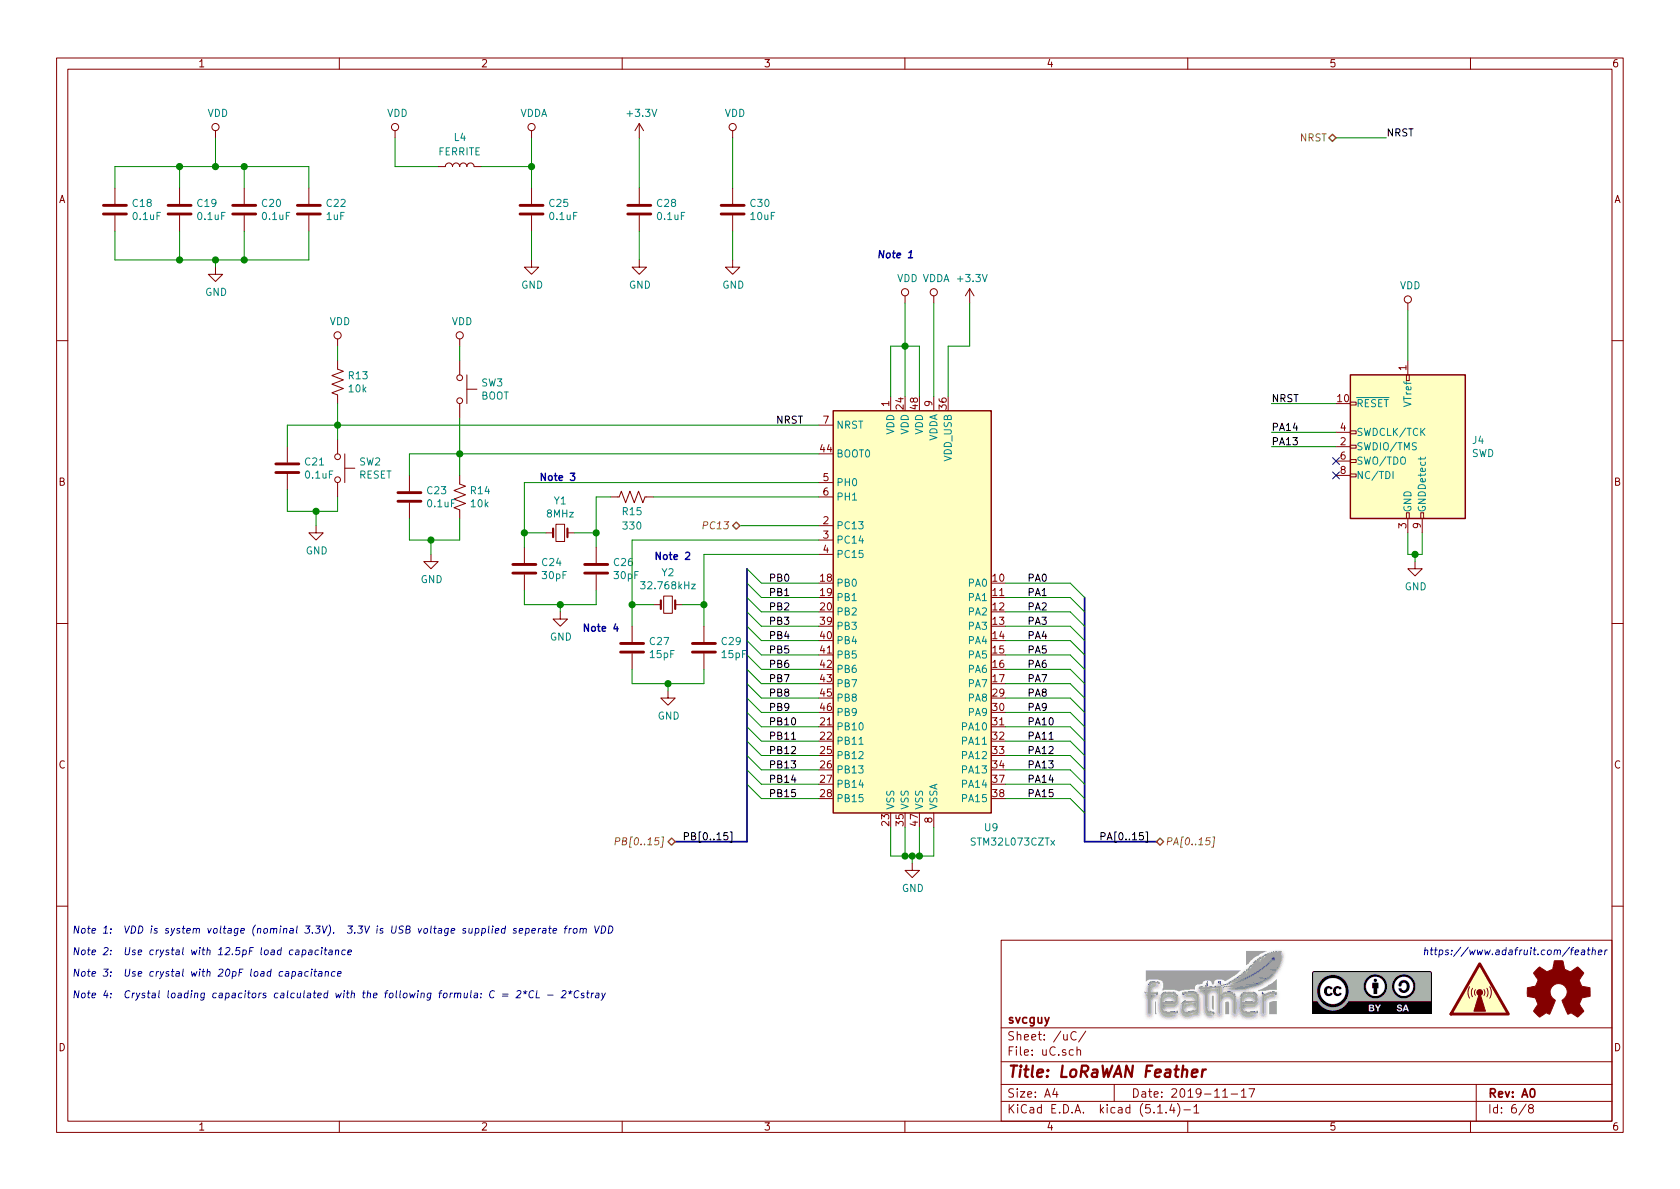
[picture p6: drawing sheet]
EESchema Schematic File Version 4
LIBS:loRaWan1262_jlc-cache
EELAYER 30 0
EELAYER END
$Descr A4 11693 8268
encoding utf-8
Sheet 6 8
Title "LoRaWAN Feather"
Date "2019-11-17"
Rev "A0"
Comp "svcguy"
Comment1 ""
Comment2 ""
Comment3 ""
Comment4 ""
$EndDescr
$Comp
L MCU_ST_STM32L0:STM32L073CZTx U9
U 1 1
P 6400 4250
F 0 "U9" H 6900 2750 50  0000 C CNN
F 1 "STM32L073CZTx" H 7050 2650 50  0000 C CNN
F 2 "jlcpcb_smt:LQFP-48_7x7mm_P0.5mm" H 5800 2850 50  0001 R CNN
F 3 "http://www.st.com/st-web-ui/static/active/en/resource/technical/document/datasheet/DM00141036.pdf" H 6400 4250 50  0001 C CNN
F 4 "DNP" H 6400 4250 50  0001 C CNN "LCSC"
F 5 "497-17506-ND" H 6400 4250 50  0001 C CNN "Digikey"
	1    6400 4250
	1    0    0    -1  
$EndComp
$Comp
L power:VDD #PWR049
U 1 1
P 6300 2100
F 0 "#PWR049" H 6300 1950 50  0001 C CNN
F 1 "VDD" H 6317 2273 50  0000 C CNN
F 2 "" H 6300 2100 50  0001 C CNN
F 3 "" H 6300 2100 50  0001 C CNN
	1    6300 2100
	1    0    0    -1  
$EndComp
$Comp
L Device:L L4
U 1 1
P 3200 1150
F 0 "L4" V 3400 1200 50  0000 R CNN
F 1 "FERRITE" V 3300 1300 50  0000 R CNN
F 2 "jlcpcb_smt:L_0805_2012Metric" H 3200 1150 50  0001 C CNN
F 3 "~" H 3200 1150 50  0001 C CNN
F 4 "C1015" V 3200 1150 50  0001 C CNN "LCSC"
F 5 "587-1932-1-ND" V 3200 1150 50  0001 C CNN "Digikey"
	1    3200 1150
	0    1    -1   0   
$EndComp
$Comp
L power:+3.3V #PWR052
U 1 1
P 6750 2100
F 0 "#PWR052" H 6750 1950 50  0001 C CNN
F 1 "+3.3V" H 6765 2273 50  0000 C CNN
F 2 "" H 6750 2100 50  0001 C CNN
F 3 "" H 6750 2100 50  0001 C CNN
	1    6750 2100
	1    0    0    -1  
$EndComp
Text Notes 6100 1800 0    50   Italic 10
Note 1
Text Notes 500  6500 0    50   Italic 0
Note 1:  VDD is system voltage (nominal 3.3V).  3.3V is USB voltage supplied seperate from VDD
Wire Wire Line
	6400 2400 6400 2750
Wire Wire Line
	6300 2750 6300 2400
Connection ~ 6300 2400
Wire Wire Line
	6300 2400 6400 2400
Wire Wire Line
	6200 2750 6200 2400
Wire Wire Line
	6200 2400 6300 2400
$Comp
L Device:C C18
U 1 1
P 800 1450
F 0 "C18" H 915 1496 50  0000 L CNN
F 1 "0.1uF" H 915 1405 50  0000 L CNN
F 2 "jlcpcb_smt:C_0402_1005Metric" H 838 1300 50  0001 C CNN
F 3 "~" H 800 1450 50  0001 C CNN
F 4 "C1525" H 800 1450 50  0001 C CNN "LCSC"
F 5 "490-14603-1-ND" H 800 1450 50  0001 C CNN "Digikey"
	1    800  1450
	1    0    0    -1  
$EndComp
$Comp
L Device:C C22
U 1 1
P 2150 1450
F 0 "C22" H 2265 1496 50  0000 L CNN
F 1 "1uF" H 2265 1405 50  0000 L CNN
F 2 "jlcpcb_smt:C_0402_1005Metric" H 2188 1300 50  0001 C CNN
F 3 "~" H 2150 1450 50  0001 C CNN
F 4 "C52923" H 2150 1450 50  0001 C CNN "LCSC"
F 5 "311-1439-1-ND" H 2150 1450 50  0001 C CNN "Digikey"
	1    2150 1450
	1    0    0    -1  
$EndComp
$Comp
L power:VDD #PWR034
U 1 1
P 1500 950
F 0 "#PWR034" H 1500 800 50  0001 C CNN
F 1 "VDD" H 1517 1123 50  0000 C CNN
F 2 "" H 1500 950 50  0001 C CNN
F 3 "" H 1500 950 50  0001 C CNN
	1    1500 950 
	1    0    0    -1  
$EndComp
$Comp
L power:GND #PWR050
U 1 1
P 6350 6000
F 0 "#PWR050" H 6350 5750 50  0001 C CNN
F 1 "GND" H 6355 5827 50  0000 C CNN
F 2 "" H 6350 6000 50  0001 C CNN
F 3 "" H 6350 6000 50  0001 C CNN
	1    6350 6000
	1    0    0    -1  
$EndComp
Wire Wire Line
	6200 5750 6200 5950
Wire Wire Line
	6200 5950 6300 5950
Wire Wire Line
	6350 5950 6350 6000
Wire Wire Line
	6500 5750 6500 5950
Wire Wire Line
	6500 5950 6400 5950
Connection ~ 6350 5950
Wire Wire Line
	6300 5750 6300 5950
Connection ~ 6300 5950
Wire Wire Line
	6300 5950 6350 5950
Wire Wire Line
	6400 5750 6400 5950
Connection ~ 6400 5950
Wire Wire Line
	6400 5950 6350 5950
$Comp
L power:GND #PWR035
U 1 1
P 1500 1850
F 0 "#PWR035" H 1500 1600 50  0001 C CNN
F 1 "GND" H 1505 1677 50  0000 C CNN
F 2 "" H 1500 1850 50  0001 C CNN
F 3 "" H 1500 1850 50  0001 C CNN
	1    1500 1850
	1    0    0    -1  
$EndComp
Wire Wire Line
	1500 950  1500 1150
Wire Wire Line
	1500 1150 1250 1150
Wire Wire Line
	800  1150 800  1300
Wire Wire Line
	800  1600 800  1800
Wire Wire Line
	800  1800 1250 1800
Wire Wire Line
	1500 1800 1500 1850
Wire Wire Line
	1500 1150 1700 1150
Wire Wire Line
	2150 1150 2150 1300
Connection ~ 1500 1150
Wire Wire Line
	2150 1600 2150 1800
Wire Wire Line
	2150 1800 1700 1800
Connection ~ 1500 1800
Wire Wire Line
	1700 1300 1700 1150
Connection ~ 1700 1150
Wire Wire Line
	1700 1150 2150 1150
Wire Wire Line
	1700 1600 1700 1800
Connection ~ 1700 1800
Wire Wire Line
	1700 1800 1500 1800
Wire Wire Line
	1250 1300 1250 1150
Connection ~ 1250 1150
Wire Wire Line
	1250 1150 800  1150
Wire Wire Line
	1250 1600 1250 1800
Connection ~ 1250 1800
Wire Wire Line
	1250 1800 1500 1800
Wire Wire Line
	6300 2100 6300 2400
$Comp
L power:VDD #PWR038
U 1 1
P 2750 950
F 0 "#PWR038" H 2750 800 50  0001 C CNN
F 1 "VDD" H 2767 1123 50  0000 C CNN
F 2 "" H 2750 950 50  0001 C CNN
F 3 "" H 2750 950 50  0001 C CNN
	1    2750 950 
	1    0    0    -1  
$EndComp
Wire Wire Line
	2750 950  2750 1150
Wire Wire Line
	2750 1150 3050 1150
$Comp
L power:VDDA #PWR041
U 1 1
P 3700 950
F 0 "#PWR041" H 3700 800 50  0001 C CNN
F 1 "VDDA" H 3717 1123 50  0000 C CNN
F 2 "" H 3700 950 50  0001 C CNN
F 3 "" H 3700 950 50  0001 C CNN
	1    3700 950 
	1    0    0    -1  
$EndComp
Wire Wire Line
	3350 1150 3700 1150
Wire Wire Line
	3700 1150 3700 950 
Wire Wire Line
	3700 1150 3700 1300
Connection ~ 3700 1150
$Comp
L power:GND #PWR042
U 1 1
P 3700 1800
F 0 "#PWR042" H 3700 1550 50  0001 C CNN
F 1 "GND" H 3705 1627 50  0000 C CNN
F 2 "" H 3700 1800 50  0001 C CNN
F 3 "" H 3700 1800 50  0001 C CNN
	1    3700 1800
	1    0    0    -1  
$EndComp
Wire Wire Line
	3700 1600 3700 1800
$Comp
L power:+3.3V #PWR044
U 1 1
P 4450 950
F 0 "#PWR044" H 4450 800 50  0001 C CNN
F 1 "+3.3V" H 4465 1123 50  0000 C CNN
F 2 "" H 4450 950 50  0001 C CNN
F 3 "" H 4450 950 50  0001 C CNN
	1    4450 950 
	1    0    0    -1  
$EndComp
$Comp
L power:GND #PWR045
U 1 1
P 4450 1800
F 0 "#PWR045" H 4450 1550 50  0001 C CNN
F 1 "GND" H 4455 1627 50  0000 C CNN
F 2 "" H 4450 1800 50  0001 C CNN
F 3 "" H 4450 1800 50  0001 C CNN
	1    4450 1800
	1    0    0    -1  
$EndComp
Wire Wire Line
	4450 950  4450 1300
Wire Wire Line
	4450 1600 4450 1800
$Comp
L power:VDDA #PWR051
U 1 1
P 6500 2100
F 0 "#PWR051" H 6500 1950 50  0001 C CNN
F 1 "VDDA" H 6517 2273 50  0000 C CNN
F 2 "" H 6500 2100 50  0001 C CNN
F 3 "" H 6500 2100 50  0001 C CNN
	1    6500 2100
	1    0    0    -1  
$EndComp
Wire Wire Line
	6500 2100 6500 2750
Wire Wire Line
	6750 2100 6750 2400
Wire Wire Line
	6750 2400 6600 2400
Wire Wire Line
	6600 2400 6600 2750
$Comp
L Device:R_US R13
U 1 1
P 2350 2650
F 0 "R13" H 2418 2696 50  0000 L CNN
F 1 "10k" H 2418 2605 50  0000 L CNN
F 2 "jlcpcb_smt:R_0402_1005Metric" V 2390 2640 50  0001 C CNN
F 3 "~" H 2350 2650 50  0001 C CNN
F 4 "C25744" H 2350 2650 50  0001 C CNN "LCSC"
F 5 "311-10.0KLRTR-ND" H 2350 2650 50  0001 C CNN "Digikey"
	1    2350 2650
	1    0    0    -1  
$EndComp
Wire Wire Line
	2350 2950 2350 2800
Wire Wire Line
	2350 2950 2000 2950
Wire Wire Line
	2000 2950 2000 3100
Connection ~ 2350 2950
$Comp
L power:VDD #PWR037
U 1 1
P 2350 2400
F 0 "#PWR037" H 2350 2250 50  0001 C CNN
F 1 "VDD" H 2367 2573 50  0000 C CNN
F 2 "" H 2350 2400 50  0001 C CNN
F 3 "" H 2350 2400 50  0001 C CNN
	1    2350 2400
	1    0    0    -1  
$EndComp
Wire Wire Line
	2350 2400 2350 2500
$Comp
L Switch:SW_Push SW2
U 1 1
P 2350 3250
F 0 "SW2" V 2304 3398 50  0000 L CNN
F 1 "RESET" V 2395 3398 50  0000 L CNN
F 2 "jlcpcb_smt:TS_1187A" H 2350 3450 50  0001 C CNN
F 3 "~" H 2350 3450 50  0001 C CNN
F 4 "C318884" V 2350 3250 50  0001 C CNN "LCSC"
F 5 "EG2531CT-ND" V 2350 3250 50  0001 C CNN "Digikey"
	1    2350 3250
	0    1    1    0   
$EndComp
$Comp
L power:GND #PWR036
U 1 1
P 2200 3650
F 0 "#PWR036" H 2200 3400 50  0001 C CNN
F 1 "GND" H 2205 3477 50  0000 C CNN
F 2 "" H 2200 3650 50  0001 C CNN
F 3 "" H 2200 3650 50  0001 C CNN
	1    2200 3650
	1    0    0    -1  
$EndComp
Wire Wire Line
	2350 3450 2350 3550
Wire Wire Line
	2350 3550 2200 3550
Wire Wire Line
	2200 3550 2200 3650
Wire Wire Line
	2000 3400 2000 3550
Wire Wire Line
	2000 3550 2200 3550
Connection ~ 2200 3550
Wire Wire Line
	2350 2950 2350 3050
$Comp
L Switch:SW_Push SW3
U 1 1
P 3200 2700
F 0 "SW3" V 3154 2848 50  0000 L CNN
F 1 "BOOT" V 3245 2848 50  0000 L CNN
F 2 "jlcpcb_smt:TS_1187A" H 3200 2900 50  0001 C CNN
F 3 "~" H 3200 2900 50  0001 C CNN
F 4 "C318884" V 3200 2700 50  0001 C CNN "LCSC"
F 5 "EG2531CT-ND" V 3200 2700 50  0001 C CNN "Digikey"
	1    3200 2700
	0    1    1    0   
$EndComp
$Comp
L Device:R_US R14
U 1 1
P 3200 3450
F 0 "R14" H 3268 3496 50  0000 L CNN
F 1 "10k" H 3268 3405 50  0000 L CNN
F 2 "jlcpcb_smt:R_0402_1005Metric" V 3240 3440 50  0001 C CNN
F 3 "~" H 3200 3450 50  0001 C CNN
F 4 "C25744" H 3200 3450 50  0001 C CNN "LCSC"
F 5 "311-10.0KLRTR-ND" H 3200 3450 50  0001 C CNN "Digikey"
	1    3200 3450
	1    0    0    -1  
$EndComp
$Comp
L power:VDD #PWR040
U 1 1
P 3200 2400
F 0 "#PWR040" H 3200 2250 50  0001 C CNN
F 1 "VDD" H 3217 2573 50  0000 C CNN
F 2 "" H 3200 2400 50  0001 C CNN
F 3 "" H 3200 2400 50  0001 C CNN
	1    3200 2400
	1    0    0    -1  
$EndComp
Connection ~ 3200 3150
Wire Wire Line
	3200 3150 2850 3150
Wire Wire Line
	2850 3150 2850 3300
$Comp
L power:GND #PWR039
U 1 1
P 3000 3850
F 0 "#PWR039" H 3000 3600 50  0001 C CNN
F 1 "GND" H 3005 3677 50  0000 C CNN
F 2 "" H 3000 3850 50  0001 C CNN
F 3 "" H 3000 3850 50  0001 C CNN
	1    3000 3850
	1    0    0    -1  
$EndComp
Wire Wire Line
	2850 3600 2850 3750
Wire Wire Line
	2850 3750 3000 3750
Wire Wire Line
	3000 3750 3000 3850
Wire Wire Line
	3200 3750 3000 3750
Connection ~ 3000 3750
$Comp
L Device:Crystal_Small Y1
U 1 1
P 3900 3700
F 0 "Y1" H 3900 3925 50  0000 C CNN
F 1 "8MHz" H 3900 3834 50  0000 C CNN
F 2 "jlcpcb_smt:Crystal_SMD_Abracon_ABM3-2Pin_5.0x3.2mm" H 3900 3700 50  0001 C CNN
F 3 "~" H 3900 3700 50  0001 C CNN
F 4 "C115962" H 3900 3700 50  0001 C CNN "LCSC"
F 5 "535-10630-1-ND" H 3900 3700 50  0001 C CNN "Digikey"
	1    3900 3700
	1    0    0    -1  
$EndComp
$Comp
L Device:C C24
U 1 1
P 3650 3950
F 0 "C24" H 3765 3996 50  0000 L CNN
F 1 "30pF" H 3765 3905 50  0000 L CNN
F 2 "jlcpcb_smt:C_0402_1005Metric" H 3688 3800 50  0001 C CNN
F 3 "~" H 3650 3950 50  0001 C CNN
F 4 "C1570" H 3650 3950 50  0001 C CNN "LCSC"
F 5 "311-1666-1-ND" H 3650 3950 50  0001 C CNN "Digikey"
	1    3650 3950
	1    0    0    -1  
$EndComp
$Comp
L Device:C C26
U 1 1
P 4150 3950
F 0 "C26" H 4265 3996 50  0000 L CNN
F 1 "30pF" H 4265 3905 50  0000 L CNN
F 2 "jlcpcb_smt:C_0402_1005Metric" H 4188 3800 50  0001 C CNN
F 3 "~" H 4150 3950 50  0001 C CNN
F 4 "C1570" H 4150 3950 50  0001 C CNN "LCSC"
F 5 "311-1666-1-ND" H 4150 3950 50  0001 C CNN "Digikey"
	1    4150 3950
	1    0    0    -1  
$EndComp
$Comp
L power:GND #PWR043
U 1 1
P 3900 4250
F 0 "#PWR043" H 3900 4000 50  0001 C CNN
F 1 "GND" H 3905 4077 50  0000 C CNN
F 2 "" H 3900 4250 50  0001 C CNN
F 3 "" H 3900 4250 50  0001 C CNN
	1    3900 4250
	1    0    0    -1  
$EndComp
Wire Wire Line
	3650 3350 3650 3700
Wire Wire Line
	3800 3700 3650 3700
Connection ~ 3650 3700
Wire Wire Line
	3650 3700 3650 3800
Wire Wire Line
	4150 3450 4150 3700
Wire Wire Line
	4000 3700 4150 3700
Connection ~ 4150 3700
Wire Wire Line
	4150 3700 4150 3800
Wire Wire Line
	3650 4100 3650 4200
Wire Wire Line
	3650 4200 3900 4200
Wire Wire Line
	3900 4200 3900 4250
Wire Wire Line
	4150 4100 4150 4200
Wire Wire Line
	4150 4200 3900 4200
Connection ~ 3900 4200
$Comp
L Device:Crystal_Small Y2
U 1 1
P 4650 4200
F 0 "Y2" H 4650 4425 50  0000 C CNN
F 1 "32.768kHz" H 4650 4334 50  0000 C CNN
F 2 "jlcpcb_smt:Crystal_SMD_3215-2Pin_3.2x1.5mm" H 4650 4200 50  0001 C CNN
F 3 "~" H 4650 4200 50  0001 C CNN
F 4 "C32346" H 4650 4200 50  0001 C CNN "LCSC"
F 5 "535-9542-1-ND" H 4650 4200 50  0001 C CNN "Digikey"
	1    4650 4200
	1    0    0    -1  
$EndComp
$Comp
L Device:C C27
U 1 1
P 4400 4500
F 0 "C27" H 4515 4546 50  0000 L CNN
F 1 "15pF" H 4515 4455 50  0000 L CNN
F 2 "jlcpcb_smt:C_0402_1005Metric" H 4438 4350 50  0001 C CNN
F 3 "~" H 4400 4500 50  0001 C CNN
F 4 "C1548" H 4400 4500 50  0001 C CNN "LCSC"
F 5 "311-1017-1-ND" H 4400 4500 50  0001 C CNN "Digikey"
	1    4400 4500
	1    0    0    -1  
$EndComp
$Comp
L Device:C C29
U 1 1
P 4900 4500
F 0 "C29" H 5015 4546 50  0000 L CNN
F 1 "15pF" H 5015 4455 50  0000 L CNN
F 2 "jlcpcb_smt:C_0402_1005Metric" H 4938 4350 50  0001 C CNN
F 3 "~" H 4900 4500 50  0001 C CNN
F 4 "C1548" H 4900 4500 50  0001 C CNN "LCSC"
F 5 "311-1017-1-ND" H 4900 4500 50  0001 C CNN "Digikey"
	1    4900 4500
	1    0    0    -1  
$EndComp
Wire Wire Line
	4400 3750 4400 4200
Wire Wire Line
	4900 3850 4900 4200
Wire Wire Line
	4550 4200 4400 4200
Connection ~ 4400 4200
Wire Wire Line
	4400 4200 4400 4350
Wire Wire Line
	4750 4200 4900 4200
Connection ~ 4900 4200
Wire Wire Line
	4900 4200 4900 4350
$Comp
L power:GND #PWR046
U 1 1
P 4650 4800
F 0 "#PWR046" H 4650 4550 50  0001 C CNN
F 1 "GND" H 4655 4627 50  0000 C CNN
F 2 "" H 4650 4800 50  0001 C CNN
F 3 "" H 4650 4800 50  0001 C CNN
	1    4650 4800
	1    0    0    -1  
$EndComp
Wire Wire Line
	4400 4650 4400 4750
Wire Wire Line
	4400 4750 4650 4750
Wire Wire Line
	4650 4750 4650 4800
Wire Wire Line
	4900 4650 4900 4750
Wire Wire Line
	4900 4750 4650 4750
Connection ~ 4650 4750
Text HLabel 5150 3650 0    50   BiDi Italic 0
PC13
Text Label 5350 4050 0    50   ~ 0
PB0
Text Label 5350 4150 0    50   ~ 0
PB1
Text Label 5350 4250 0    50   ~ 0
PB2
Text Label 5350 4350 0    50   ~ 0
PB3
Text Label 5350 4450 0    50   ~ 0
PB4
Text Label 5350 4550 0    50   ~ 0
PB5
Text Label 5350 4650 0    50   ~ 0
PB6
Text Label 5350 4750 0    50   ~ 0
PB7
Text Label 5350 4850 0    50   ~ 0
PB8
Text Label 5350 4950 0    50   ~ 0
PB9
Text Label 5350 5050 0    50   ~ 0
PB10
Text Label 5350 5150 0    50   ~ 0
PB11
Text Label 5350 5250 0    50   ~ 0
PB12
Text Label 5350 5350 0    50   ~ 0
PB13
Text Label 5350 5450 0    50   ~ 0
PB14
Text Label 5350 5550 0    50   ~ 0
PB15
Wire Wire Line
	5300 4050 5700 4050
Wire Wire Line
	5300 4150 5700 4150
Wire Wire Line
	5300 4250 5700 4250
Wire Wire Line
	5300 4350 5700 4350
Wire Wire Line
	5300 4450 5700 4450
Wire Wire Line
	5300 4550 5700 4550
Wire Wire Line
	5300 4650 5700 4650
Wire Wire Line
	5300 4750 5700 4750
Wire Wire Line
	5300 4850 5700 4850
Wire Wire Line
	5300 4950 5700 4950
Wire Wire Line
	5300 5050 5700 5050
Wire Wire Line
	5300 5150 5700 5150
Wire Wire Line
	5300 5250 5700 5250
Wire Wire Line
	5300 5350 5700 5350
Wire Wire Line
	5300 5450 5700 5450
Wire Wire Line
	5300 5550 5700 5550
Wire Bus Line
	5200 5850 4700 5850
Text Label 4750 5850 0    50   ~ 0
PB[0..15]
Wire Wire Line
	4900 3850 5700 3850
Wire Wire Line
	4400 3750 5700 3750
Wire Wire Line
	5150 3650 5700 3650
Wire Wire Line
	3650 3350 5700 3350
Wire Wire Line
	3200 3150 5700 3150
Wire Wire Line
	2350 2950 5700 2950
Wire Wire Line
	7000 4050 7450 4050
Wire Wire Line
	7000 4150 7450 4150
Wire Wire Line
	7000 4250 7450 4250
Wire Wire Line
	7000 4350 7450 4350
Wire Wire Line
	7000 4450 7450 4450
Wire Wire Line
	7000 4550 7450 4550
Wire Wire Line
	7000 4650 7450 4650
Wire Wire Line
	7000 4750 7450 4750
Wire Wire Line
	7000 4850 7450 4850
Wire Wire Line
	7000 4950 7450 4950
Wire Wire Line
	7000 5050 7450 5050
Wire Wire Line
	7000 5150 7450 5150
Wire Wire Line
	7000 5250 7450 5250
Wire Wire Line
	7000 5350 7450 5350
Wire Wire Line
	7000 5450 7450 5450
Wire Wire Line
	7000 5550 7450 5550
Entry Wire Line
	5200 3950 5300 4050
Entry Wire Line
	5200 4050 5300 4150
Entry Wire Line
	5200 4150 5300 4250
Entry Wire Line
	5200 4250 5300 4350
Entry Wire Line
	5200 4350 5300 4450
Entry Wire Line
	5200 4450 5300 4550
Entry Wire Line
	5200 4550 5300 4650
Entry Wire Line
	5200 4650 5300 4750
Entry Wire Line
	5200 4750 5300 4850
Entry Wire Line
	5200 4850 5300 4950
Entry Wire Line
	5200 4950 5300 5050
Entry Wire Line
	5200 5050 5300 5150
Entry Wire Line
	5200 5150 5300 5250
Entry Wire Line
	5200 5250 5300 5350
Entry Wire Line
	5200 5350 5300 5450
Entry Wire Line
	5200 5450 5300 5550
Entry Wire Line
	7450 4050 7550 4150
Entry Wire Line
	7450 4150 7550 4250
Entry Wire Line
	7450 4250 7550 4350
Entry Wire Line
	7450 4350 7550 4450
Entry Wire Line
	7450 4450 7550 4550
Entry Wire Line
	7450 4550 7550 4650
Entry Wire Line
	7450 4650 7550 4750
Entry Wire Line
	7450 4750 7550 4850
Entry Wire Line
	7450 4850 7550 4950
Entry Wire Line
	7450 4950 7550 5050
Entry Wire Line
	7450 5050 7550 5150
Entry Wire Line
	7450 5150 7550 5250
Entry Wire Line
	7450 5250 7550 5350
Entry Wire Line
	7450 5350 7550 5450
Entry Wire Line
	7450 5450 7550 5550
Entry Wire Line
	7450 5550 7550 5650
Text Label 7150 4050 0    50   ~ 0
PA0
Text Label 7150 4150 0    50   ~ 0
PA1
Text Label 7150 4250 0    50   ~ 0
PA2
Text Label 7150 4350 0    50   ~ 0
PA3
Text Label 7150 4450 0    50   ~ 0
PA4
Text Label 7150 4550 0    50   ~ 0
PA5
Text Label 7150 4650 0    50   ~ 0
PA6
Text Label 7150 4750 0    50   ~ 0
PA7
Text Label 7150 4850 0    50   ~ 0
PA8
Text Label 7150 4950 0    50   ~ 0
PA9
Text Label 7150 5050 0    50   ~ 0
PA10
Text Label 7150 5150 0    50   ~ 0
PA11
Text Label 7150 5250 0    50   ~ 0
PA12
Text Label 7150 5350 0    50   ~ 0
PA13
Text Label 7150 5450 0    50   ~ 0
PA14
Text Label 7150 5550 0    50   ~ 0
PA15
Wire Bus Line
	7550 5850 8050 5850
Text Label 7650 5850 0    50   ~ 0
PA[0..15]
Text HLabel 8050 5850 2    50   BiDi Italic 0
PA[0..15]
Text HLabel 4700 5850 0    50   BiDi Italic 0
PB[0..15]
$Comp
L Connector:Conn_ARM_JTAG_SWD_10 J4
U 1 1
P 9800 3100
F 0 "J4" H 9356 3146 50  0000 R CNN
F 1 "SWD" H 9356 3055 50  0000 R CNN
F 2 "Connector_PinHeader_1.27mm:PinHeader_2x05_P1.27mm_Vertical_SMD" H 9800 3100 50  0001 C CNN
F 3 "http://infocenter.arm.com/help/topic/com.arm.doc.ddi0314h/DDI0314H_coresight_components_trm.pdf" V 9450 1850 50  0001 C CNN
F 4 "DNP" H 9800 3100 50  0001 C CNN "LCSC"
F 5 "SAM8796-ND" H 9800 3100 50  0001 C CNN "Digikey"
	1    9800 3100
	-1   0    0    -1  
$EndComp
$Comp
L power:VDD #PWR053
U 1 1
P 9800 2150
F 0 "#PWR053" H 9800 2000 50  0001 C CNN
F 1 "VDD" H 9817 2323 50  0000 C CNN
F 2 "" H 9800 2150 50  0001 C CNN
F 3 "" H 9800 2150 50  0001 C CNN
	1    9800 2150
	1    0    0    -1  
$EndComp
Wire Wire Line
	9800 2150 9800 2500
Wire Wire Line
	9300 2800 8850 2800
Wire Wire Line
	9300 3000 8850 3000
Wire Wire Line
	9300 3100 8850 3100
NoConn ~ 9300 3300
$Comp
L power:GND #PWR054
U 1 1
P 9850 3900
F 0 "#PWR054" H 9850 3650 50  0001 C CNN
F 1 "GND" H 9855 3727 50  0000 C CNN
F 2 "" H 9850 3900 50  0001 C CNN
F 3 "" H 9850 3900 50  0001 C CNN
	1    9850 3900
	1    0    0    -1  
$EndComp
Wire Wire Line
	9800 3700 9800 3850
Wire Wire Line
	9800 3850 9850 3850
Wire Wire Line
	9850 3850 9850 3900
Wire Wire Line
	9900 3700 9900 3850
Wire Wire Line
	9900 3850 9850 3850
Connection ~ 9850 3850
Text Label 8850 2800 0    50   ~ 0
NRST
Text Label 5400 2950 0    50   ~ 0
NRST
Text Label 8850 3000 0    50   ~ 0
PA14
Text Label 8850 3100 0    50   ~ 0
PA13
NoConn ~ 9300 3200
Wire Wire Line
	3200 2400 3200 2500
Wire Wire Line
	3200 2900 3200 3150
Wire Wire Line
	3200 3150 3200 3300
Wire Wire Line
	3200 3600 3200 3750
$Comp
L Device:R_US R15
U 1 1
P 4400 3450
F 0 "R15" V 4500 3450 50  0000 C CNN
F 1 "330" V 4600 3450 50  0000 C CNN
F 2 "jlcpcb_smt:R_0402_1005Metric" V 4440 3440 50  0001 C CNN
F 3 "~" H 4400 3450 50  0001 C CNN
F 4 "C25104" V 4400 3450 50  0001 C CNN "LCSC"
F 5 "311-330LRCT-ND" V 4400 3450 50  0001 C CNN "Digikey"
	1    4400 3450
	0    1    1    0   
$EndComp
Wire Wire Line
	5700 3450 4550 3450
Wire Wire Line
	4250 3450 4150 3450
$Comp
L power:VDD #PWR047
U 1 1
P 5100 950
F 0 "#PWR047" H 5100 800 50  0001 C CNN
F 1 "VDD" H 5117 1123 50  0000 C CNN
F 2 "" H 5100 950 50  0001 C CNN
F 3 "" H 5100 950 50  0001 C CNN
	1    5100 950 
	1    0    0    -1  
$EndComp
$Comp
L Device:C C30
U 1 1
P 5100 1450
F 0 "C30" H 5215 1496 50  0000 L CNN
F 1 "10uF" H 5215 1405 50  0000 L CNN
F 2 "jlcpcb_smt:C_0805_2012Metric" H 5138 1300 50  0001 C CNN
F 3 "~" H 5100 1450 50  0001 C CNN
F 4 "C15850" H 5100 1450 50  0001 C CNN "LCSC"
	1    5100 1450
	1    0    0    -1  
$EndComp
Wire Wire Line
	5100 950  5100 1300
$Comp
L power:GND #PWR048
U 1 1
P 5100 1800
F 0 "#PWR048" H 5100 1550 50  0001 C CNN
F 1 "GND" H 5105 1627 50  0000 C CNN
F 2 "" H 5100 1800 50  0001 C CNN
F 3 "" H 5100 1800 50  0001 C CNN
	1    5100 1800
	1    0    0    -1  
$EndComp
Wire Wire Line
	5100 1600 5100 1800
Text HLabel 9300 950  0    50   BiDi ~ 0
NRST
Wire Wire Line
	9300 950  9650 950 
Text Label 9650 950  0    50   ~ 0
NRST
Text Notes 4550 3900 0    50   ~ 10
Note 2
Text Notes 3750 3350 0    50   ~ 10
Note 3
Text Notes 500  6650 0    50   Italic 0
Note 2:  Use crystal with 12.5pF load capacitance
Text Notes 500  6800 0    50   Italic 0
Note 3:  Use crystal with 20pF load capacitance
Text Notes 500  6950 0    50   Italic 0
Note 4:  Crystal loading capacitors calculated with the following formula: C = 2*CL - 2*Cstray
Text Notes 4050 4400 0    50   ~ 10
Note 4
$Comp
L Device:C C19
U 1 1
P 1250 1450
F 0 "C19" H 1365 1496 50  0000 L CNN
F 1 "0.1uF" H 1365 1405 50  0000 L CNN
F 2 "jlcpcb_smt:C_0402_1005Metric" H 1288 1300 50  0001 C CNN
F 3 "~" H 1250 1450 50  0001 C CNN
F 4 "C1525" H 1250 1450 50  0001 C CNN "LCSC"
F 5 "490-14603-1-ND" H 1250 1450 50  0001 C CNN "Digikey"
	1    1250 1450
	1    0    0    -1  
$EndComp
$Comp
L Device:C C20
U 1 1
P 1700 1450
F 0 "C20" H 1815 1496 50  0000 L CNN
F 1 "0.1uF" H 1815 1405 50  0000 L CNN
F 2 "jlcpcb_smt:C_0402_1005Metric" H 1738 1300 50  0001 C CNN
F 3 "~" H 1700 1450 50  0001 C CNN
F 4 "C1525" H 1700 1450 50  0001 C CNN "LCSC"
F 5 "490-14603-1-ND" H 1700 1450 50  0001 C CNN "Digikey"
	1    1700 1450
	1    0    0    -1  
$EndComp
$Comp
L Device:C C28
U 1 1
P 4450 1450
F 0 "C28" H 4565 1496 50  0000 L CNN
F 1 "0.1uF" H 4565 1405 50  0000 L CNN
F 2 "jlcpcb_smt:C_0402_1005Metric" H 4488 1300 50  0001 C CNN
F 3 "~" H 4450 1450 50  0001 C CNN
F 4 "C1525" H 4450 1450 50  0001 C CNN "LCSC"
F 5 "490-14603-1-ND" H 4450 1450 50  0001 C CNN "Digikey"
	1    4450 1450
	1    0    0    -1  
$EndComp
$Comp
L Device:C C25
U 1 1
P 3700 1450
F 0 "C25" H 3815 1496 50  0000 L CNN
F 1 "0.1uF" H 3815 1405 50  0000 L CNN
F 2 "jlcpcb_smt:C_0402_1005Metric" H 3738 1300 50  0001 C CNN
F 3 "~" H 3700 1450 50  0001 C CNN
F 4 "C1525" H 3700 1450 50  0001 C CNN "LCSC"
F 5 "490-14603-1-ND" H 3700 1450 50  0001 C CNN "Digikey"
	1    3700 1450
	1    0    0    -1  
$EndComp
$Comp
L Device:C C21
U 1 1
P 2000 3250
F 0 "C21" H 2115 3296 50  0000 L CNN
F 1 "0.1uF" H 2115 3205 50  0000 L CNN
F 2 "jlcpcb_smt:C_0402_1005Metric" H 2038 3100 50  0001 C CNN
F 3 "~" H 2000 3250 50  0001 C CNN
F 4 "C1525" H 2000 3250 50  0001 C CNN "LCSC"
F 5 "587-1932-1-ND" H 2000 3250 50  0001 C CNN "Digikey"
	1    2000 3250
	1    0    0    -1  
$EndComp
$Comp
L Device:C C23
U 1 1
P 2850 3450
F 0 "C23" H 2965 3496 50  0000 L CNN
F 1 "0.1uF" H 2965 3405 50  0000 L CNN
F 2 "jlcpcb_smt:C_0402_1005Metric" H 2888 3300 50  0001 C CNN
F 3 "~" H 2850 3450 50  0001 C CNN
F 4 "C1525" H 2850 3450 50  0001 C CNN "LCSC"
F 5 "587-1932-1-ND" H 2850 3450 50  0001 C CNN "Digikey"
	1    2850 3450
	1    0    0    -1  
$EndComp
$Comp
L Graphic:Logo_Open_Hardware_Small #LOGO6
U 1 1
P 10850 6900
F 0 "#LOGO6" H 10850 7175 50  0001 C CNN
F 1 "Logo_Open_Hardware_Small" H 10850 6675 50  0001 C CNN
F 2 "" H 10850 6900 50  0001 C CNN
F 3 "~" H 10850 6900 50  0001 C CNN
	1    10850 6900
	1    0    0    -1  
$EndComp
$Comp
L Graphic:SYM_Radio_Waves_Large #SYM6
U 1 1
P 10300 6850
F 0 "#SYM6" H 10300 7050 50  0001 C CNN
F 1 "SYM_Radio_Waves_Large" H 10300 6600 50  0001 C CNN
F 2 "" H 10300 6650 50  0001 C CNN
F 3 "~" H 10330 6650 50  0001 C CNN
	1    10300 6850
	1    0    0    -1  
$EndComp
Text Notes 9900 6650 0    50   Italic 0
https://www.adafruit.com/feather
Wire Bus Line
	5200 3950 5200 5850
Wire Bus Line
	7550 4150 7550 5850
$EndSCHEMATC
